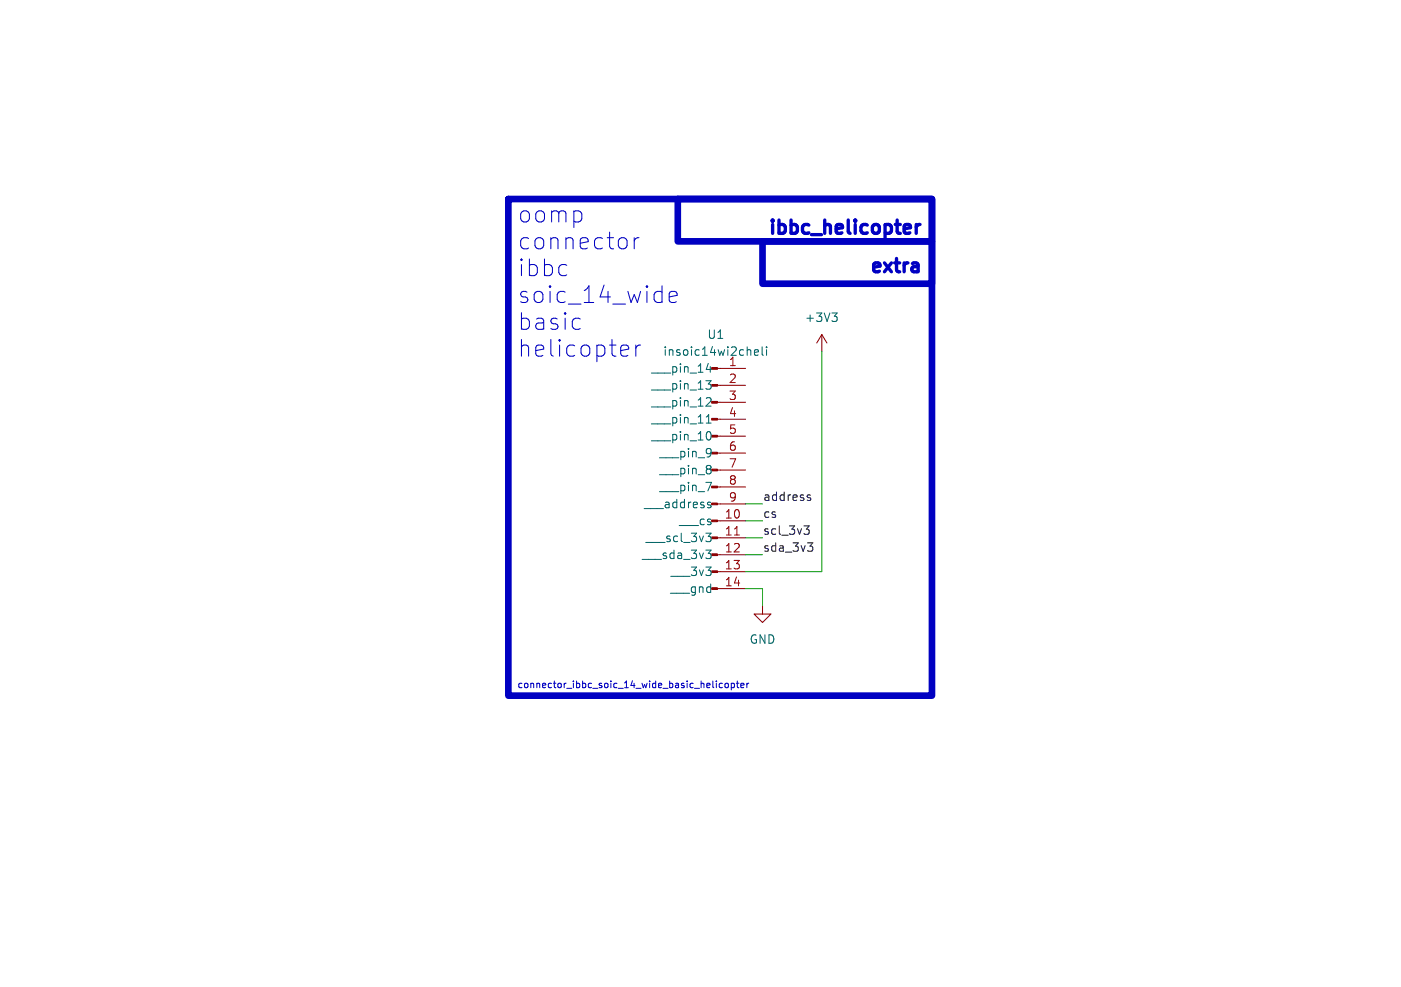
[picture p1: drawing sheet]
<svg xmlns="http://www.w3.org/2000/svg" width="210mm" height="148mm" viewBox="0 0 210 148" stroke-linecap="round" stroke-linejoin="round" font-family="sans-serif">
<g fill="none" stroke="#840000" stroke-width=".15">
<path d="M107.5 57.8h4.3M107.5 55.2h4.3M123.2 50.2l-.8 1.2M123.2 50.2v2.5M123.2 50.2l.8 1.2M107.5 78.1h4.3M107.5 75.6h4.3M107.5 73h4.3M107.5 70.5h4.3M107.5 67.9h4.3M107.5 65.4h4.3M107.5 62.9h4.3"/>
<path d="M107.5 60.3h4.3M107.5 88.3h4.3M107.5 85.7h4.3M107.5 83.2h4.3M107.5 80.6h4.3M114.3 90.8v1.3h1.3l-1.3 1.2-1.3-1.2h1.3"/>
</g>
<g fill="#840000" stroke="#840000" stroke-width=".15">
<path d="M106.7 88.1h.8v.3h-.8z"/>
<path d="M106.7 85.6h.8v.3h-.8z"/>
<path d="M106.7 83.1h.8v.2h-.8z"/>
<path d="M106.7 80.5h.8v.3h-.8z"/>
<path d="M106.7 78h.8v.2h-.8z"/>
<path d="M106.7 75.4h.8v.3h-.8z"/>
<path d="M106.7 72.9h.8v.3h-.8z"/>
<path d="M106.7 70.4h.8v.2h-.8z"/>
<path d="M106.7 67.8h.8v.3h-.8z"/>
<path d="M106.7 65.3h.8v.2h-.8z"/>
<path d="M106.7 62.7h.8v.3h-.8z"/>
<path d="M106.7 60.2h.8v.3h-.8z"/>
<path d="M106.7 57.7h.8v.2h-.8z"/>
<path d="M106.7 55.1h.8v.3h-.8z"/>
</g>
<g fill="none" stroke="#006464" stroke-width=".15">
<path d="M105.8 57.1h.8l-.4 .5M105.9 55.4h.8M106 59.6l.5 .1 .1 .3-.8 .9h.8M106.4 57.6l.2 .2v.3l-.2 .3M106.5 55v.8M113.1 52.9l.6-.2-.1-.2-.3-.1-.2 .2 .1 .6h.4M114.2 52v1.1l.2 .2M114.9 52v.1M114.9 52.4v.9M124.7 46.9h.8l-.4 .5M125.2 47.4l.3 .3v.3l-.3 .2M105.8 80h.8l-.4 .4 .3 .2 .1 .4-.2 .2h-.4"/>
<path d="M105.8 72.3h.9l-.6 1.3M105.9 63.4h.7M106 62.5l.2-.3v1.2M106.2 75.7l.3 .1 .1 .2-.2 .1h-.2M106.2 75.3l.3 .1M106.3 64.7a.79 .79 0 0 1 0 1.3M106.5 67.4v.8M106.5 69.9v.3M106.5 70.5v.4M106.6 67.8l-.1 .1M105.8 82.5h.8l-.4 .5 .3 .1 .1 .4-.2 .3h-.4"/>
</g>
<path d="M110.1 80.2h.7" fill="none" stroke="#a90000" stroke-width=".15"/>
<path d="M120.5 78.9h.8l-.4 .4 .3 .2 .1 .4-.2 .2h-.4M121.1 74.6l.4 .1v.1v.2l-.4 .1M121.1 74.3h.4M121.1 81.4h.7l-.4 .5 .4 .1v.4l-.2 .3h-.4" fill="none" stroke="#0f0f0f" stroke-width=".15"/>
<path d="M135.8 33.7l.6 .1 .1 .3-1 .2M136.4 34.9l-.6 .1M137.3 33.7v1.3M137.3 39.4l.3 .3v1.1M137.6 39.9l-.6 .1M137.9 33.7a.51 .51 0 0 0-.6 .3M137.6 40.7l-.6 .1" fill="none" stroke="#0000c2" stroke-width=".5"/>
<g fill="none" stroke="#0000c2" stroke-width=".15">
<path d="M93.9 35.9l.1 .2v.7l-.1 .3M95.1 35.6v1.7M95.8 35.6a.64 .64 0 0 0-.7 .5M86.7 47.7l.3 .1M87 49.3l-.3 .1M93.4 51.7h.5l.2 .2 .1 .4-1.2 .3M94.1 53.3l-.2 .1h-.5M95.3 51.7v1.7M96 51.7a.64 .64 0 0 0-.7 .5M100.3 44.5l1.2-.2-.1-.5-.3-.1h-.4l-.3 .1-.1 .3v.9l.1 .2 .3 .2h.4l.3-.2M108.3 102.5h-.3l-.2 .1 .1 .5h.4M108.7 102.6l.2-.1 .2 .1 .1 .3-.1 .2h-.2l-.2-.1z"/>
<path d="M109.6 102.5h.3l.2 .1-.1 .5h-.4M109.6 102.5v1M110.4 102.5h.4M110.5 102.1v.9l.3 .1M111 102.8l.5-.1v-.2h-.3l-.2 .1 .1 .5h.4M112 102.5v.6M112.2 102.5l-.2 .1"/>
</g>
<path d="M76.2 29.8h63.5v74.5h-63.5zM101.6 29.8h38.1v6.4h-38.1zM114.3 36.2h25.4v6.3h-25.4z" fill="none" stroke="#0000c2" stroke-width="1"/>
<path d="M123.2 52.7v33h-11.4M111.8 75.6h2.5M111.8 78.1h2.5M111.8 83.2h2.5M111.8 88.3h2.5v2.5M111.8 80.6h2.5" fill="none" stroke="#009600" stroke-width=".15"/>
<g font-size="3.5" fill="#0000c2">
<text x="77.5" y="33.6">oomp</text>
<text x="77.5" y="37.6">connector</text>
<text x="77.5" y="41.6">ibbc</text>
<text x="77.5" y="45.7">soic_14_wide</text>
<text x="77.5" y="49.7">basic</text>
<text x="77.5" y="53.7">helicopter</text>
</g>
<g font-size="2.8" fill="#0000c2">
<text x="114.6" y="35.3">ibbc_helicopter</text>
<text x="129.8" y="41">extra</text>
</g>
<g font-size="1.8" fill="#006464">
<text x="99.3" y="53.6">insoic14wi2cheli</text>
<text x="105.9" y="51">U1</text>
<text x="120.5" y="48.5">+3V3</text>
<text x="97.5" y="56.1">___pin_14</text>
<text x="97.5" y="58.6">___pin_13</text>
<text x="109.1" y="55">1</text>
<text x="97.5" y="61.2">___pin_12</text>
<text x="97.5" y="63.7">___pin_11</text>
<text x="97.5" y="66.3">___pin_10</text>
<text x="98.7" y="68.8">___pin_9</text>
<text x="98.7" y="71.3">___pin_8</text>
<text x="96.4" y="76.4">___address</text>
<text x="98.7" y="73.9">___pin_7</text>
<text x="96.7" y="81.5">___scl_3v3</text>
<text x="101.7" y="79">___cs</text>
<text x="96.1" y="84">___sda_3v3</text>
<text x="100.4" y="89.1">___gnd</text>
<text x="100.4" y="86.6">___3v3</text>
<text x="112.3" y="96.7">GND</text>
</g>
<g font-size="1.8" fill="#a90000">
<text x="109.1" y="57.5">2</text>
<text x="109.1" y="60.1">3</text>
<text x="109.1" y="62.6">4</text>
<text x="109.1" y="65.2">5</text>
<text x="109.1" y="67.7">6</text>
<text x="109.1" y="70.2">7</text>
<text x="108.5" y="77.9">10</text>
<text x="109.1" y="72.8">8</text>
<text x="109.1" y="75.3">9</text>
<text x="108.5" y="80.4">11</text>
<text x="108.5" y="82.9">12</text>
<text x="108.5" y="85.5">13</text>
<text x="108.5" y="88">14</text>
</g>
<g font-size="1.8" fill="#0f0f0f">
<text x="114.3" y="75.2">address</text>
<text x="114.3" y="77.8">cs</text>
<text x="114.3" y="82.8">sda_3v3</text>
<text x="114.3" y="80.3">scl_3v3</text>
</g>
<text font-size="1.4" fill="#0000c2" x="77.5" y="103.3">connector_ibbc_soic_14_wide_basic_helicopter</text>
</svg>
